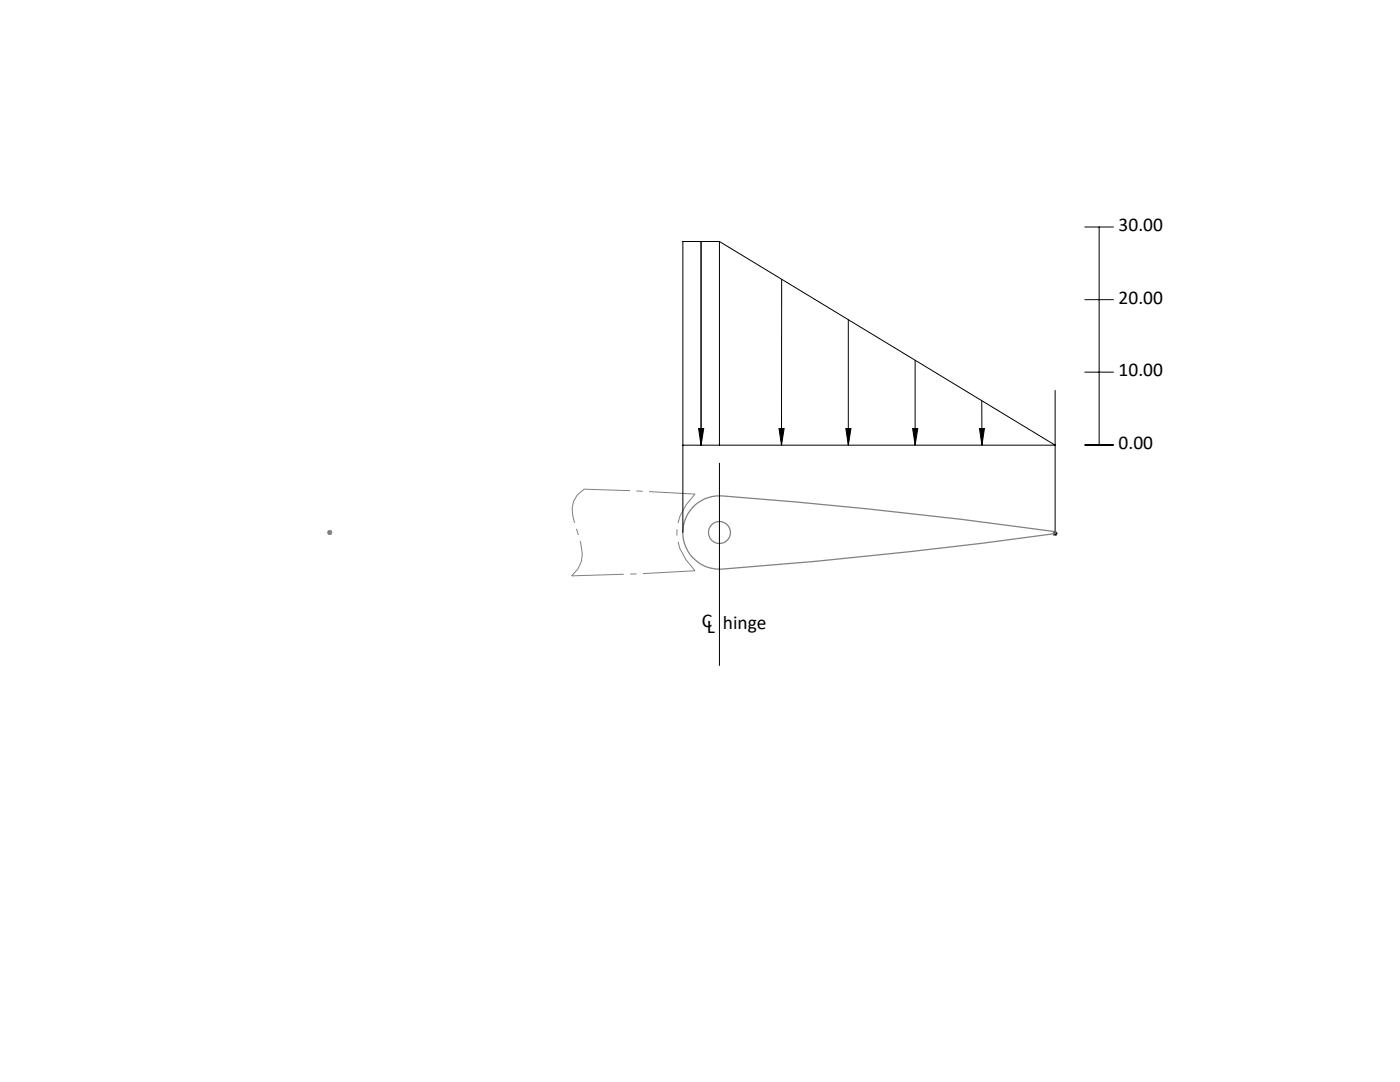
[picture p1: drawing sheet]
<svg xmlns="http://www.w3.org/2000/svg" width="279mm" height="216mm" viewBox="0 0 279 216" stroke-linecap="round" stroke-linejoin="round" font-family="sans-serif">
<g fill="none" stroke="#000" stroke-width=".2">
<path d="M139.9 48.2v40.6M143.6 48.2h-7.3v58.1M143.6 48.2v40.6M143.6 48.2l67 40.6h-74.3M156 55.7v33.1M216.5 45.3h5.7M216.5 59.8h5.7M219.4 45.3v43.5M169.3 63.8v25M182.6 71.9v16.9M195.9 80l.1 8.8M210.6 77.9v29.1"/>
<path d="M216.5 74.3h5.7M139.4 85.5h1l-.5 3.3zM143.6 92.4v40.4M155.5 85.5h1l-.5 3.3zM168.8 85.5h1l-.5 3.3zM182.1 85.5h1.1l-.6 3.3zM195.5 85.5h1l-.5 3.3zM216.5 88.8h5.7M65.3 106.3h1M65.4 105.9l.7 .7M65.8 105.8v1M66.1 105.9l-.7 .7"/>
<path d="M210 106.5h1.1M210.2 106.1l.7 .7M210.9 106.1l-.7 .7"/>
</g>
<path d="M65.3 106.3h1M65.4 105.9l.7 .7M65.8 105.8v1M66.1 105.9l-.7 .7" fill="none" stroke="#808080" stroke-width=".2"/>
<g fill="none" stroke="#808080" stroke-width=".25">
<path d="M138.7 100.8a7.2 7.2 0 0 1 5.4-1.8 1046.9 1046.9 0 0 1 66.5 7.1v.4a913.7 913.7 0 0 1-67.7 7.1 7.3 7.3 0 0 1-6.3-5.1 7.3 7.3 0 0 1 2.1-7.7z"/>
<circle cx="143.6" cy="106.3" r="2.19"/>
</g>
<path d="M138.7 98.6a10.6 10.6 0 0 0-3.6 8.6l.6 2.2 1.2 2.2 1.8 2.3" fill="none" stroke="#808080" stroke-width=".2" stroke-dasharray="15.2 1.3 1.3 1.3" stroke-dashoffset="8.5" stroke-linecap="butt"/>
<path d="M138.7 98.6l-12.4-.7-9.7-.3" fill="none" stroke="#808080" stroke-width=".2" stroke-dasharray="15.2 1.3 1.3 1.3" stroke-dashoffset="6.1" stroke-linecap="butt"/>
<path d="M116.6 97.6a4.7 4.7 0 0 0-2.3 5.3l1.6 5.3a5.8 5.8 0 0 1-1.8 6.7" fill="none" stroke="#808080" stroke-width=".2" stroke-dasharray="15.2 1.3 1.3 1.3" stroke-dashoffset="7.6" stroke-linecap="butt"/>
<path d="M114.1 114.9l13.8-.4 10.8-.6" fill="none" stroke="#808080" stroke-width=".2" stroke-dasharray="15.2 1.3 1.3 1.3" stroke-dashoffset="4.8" stroke-linecap="butt"/>
<g fill="#000">
<path d="M139.4 85.5h1l-.5 3.3z"/>
<path d="M168.8 85.5h1l-.5 3.3zM182.1 85.5h1.1l-.6 3.3zM195.5 85.5h1l-.5 3.3zM155.5 85.5h1l-.5 3.3z"/>
</g>
<g font-size="3.9">
<text x="223.2" y="46.2">30.00</text>
<text x="223.2" y="60.7">20.00</text>
<text x="223.2" y="75.1">10.00</text>
<text x="223.2" y="89.6">0.00</text>
<text x="140.1" y="125.1">C</text>
<text x="144.3" y="125.6">hinge</text>
<text x="141.1" y="126.3">L</text>
</g>
</svg>
